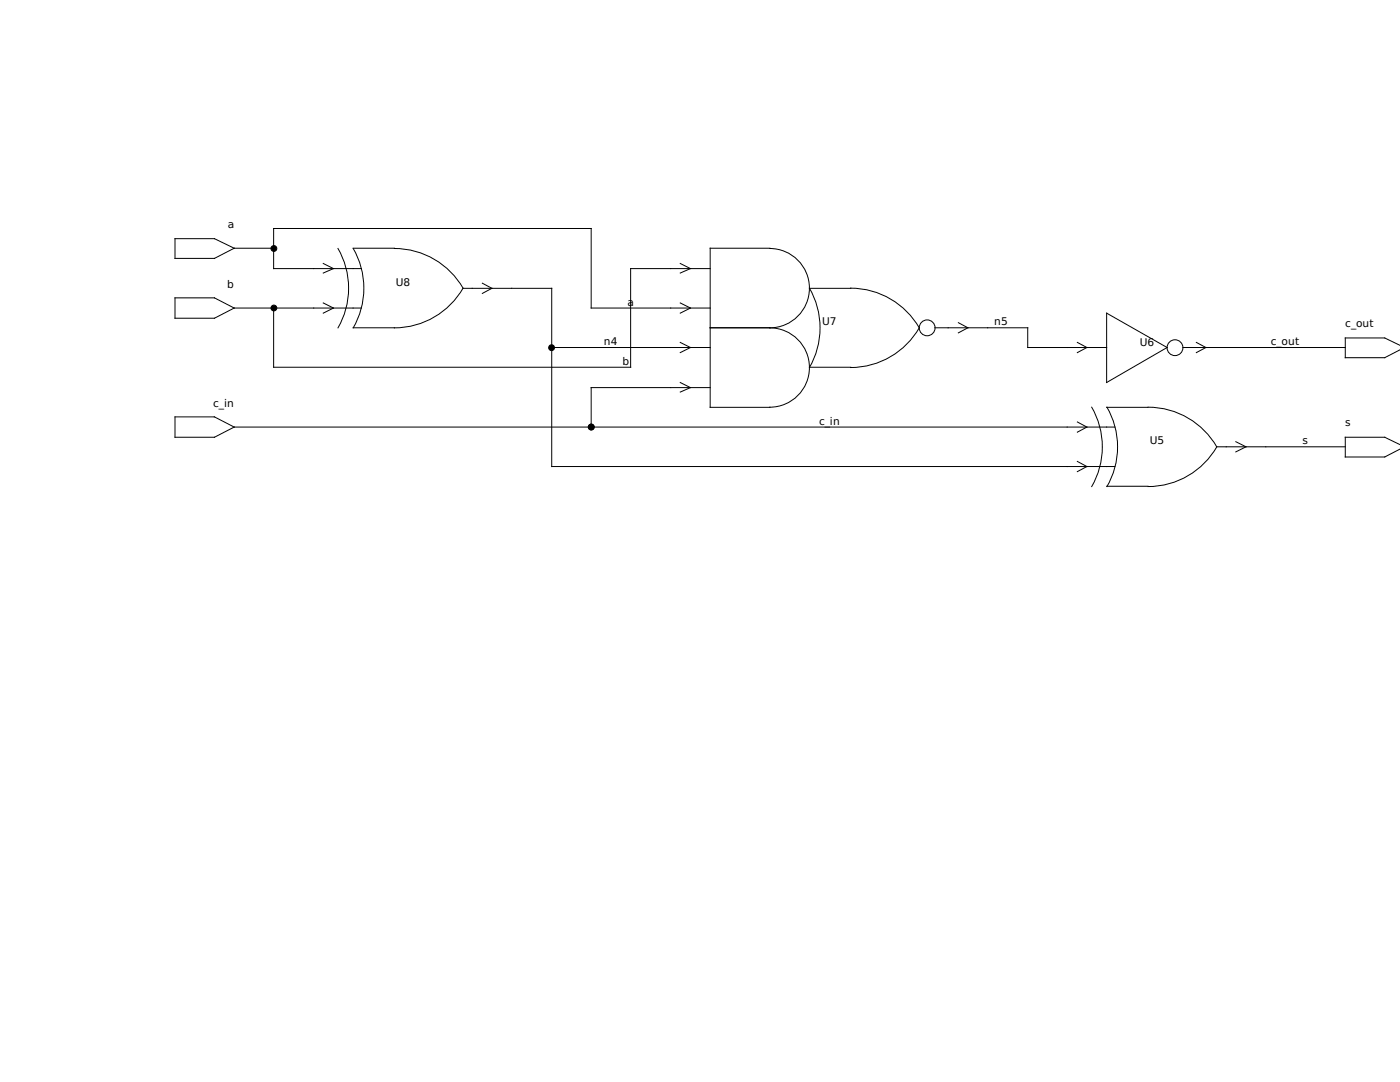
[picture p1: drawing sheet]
<svg xmlns="http://www.w3.org/2000/svg" width="279mm" height="216mm" viewBox="0 0 279 216" stroke-linecap="round" stroke-linejoin="round" font-family="sans-serif">
<g fill="none" stroke="#000" stroke-width=".2">
<path d="M34.9 59.4h7.9l3.9 2.1-3.9 2h-7.9zM34.9 47.6h7.9l3.9 1.9-3.9 2.1h-7.9zM46.7 49.5h7.9M64.5 52.6l2 1-2 .9M67.5 49.6a15.9 15.9 0 0 1 0 15.8M70.5 49.5h8.2M70.5 49.6a15.9 15.9 0 0 1 0 15.8h8.2M72.1 53.6h-17.5v-8h63.4v15.9h23.7M78.7 49.6a15.8 15.8 0 0 1 13.7 7.9M92.4 57.5a15.8 15.8 0 0 1-13.7 7.9M92.5 57.5h17.6v35.6h112.4M96.3 56.5l1.9 1-1.9 1"/>
<path d="M135.8 52.6l2 1-2 .9M141.7 53.6h-15.8v19.7h-71.3v-11.8M153.6 49.6a7.9 7.9 0 0 1 7.9 7.9 7.9 7.9 0 0 1-7.9 7.9 7.9 7.9 0 0 1 7.9 7.9 7.9 7.9 0 0 1-7.9 8M153.7 49.5h-12v31.8h12M169.7 57.5a15.8 15.8 0 0 1 13.8 7.9 15.8 15.8 0 0 1-13.8 7.9M169.8 57.5h-8.3a15.9 15.9 0 0 1 0 15.8M46.7 61.5h25.4M64.5 60.5l2 1-2 1M110.1 69.3h31.6M135.8 60.5l2 1-2 1M135.8 68.3l2 1-2 1.1M135.8 76.3l2 1-2 .9"/>
<path d="M141.7 65.4h12M141.7 77.3h-23.7v7.9M161.5 73.3h8.3M186.6 65.4h18.5v3.9h15.8M191.3 64.4l1.9 1-1.9 1M215 68.3l1.9 1-1.9 1.1M220.9 62.5l12 6.8-12 7zM236.1 69.3h8.5M238.8 68.3l1.9 1-1.9 1.1M244.7 69.3h23.8M279.4 68.9l-3-1.5h-7.9v4h7.9l3-1.6M34.9 83.2h7.9l3.9 2-3.9 2h-7.9z"/>
<path d="M46.7 85.2h175.8M215 92.1l1.9 1-1.9 1M215 84.2l1.9 1-1.9 1M217.9 81.3a15.9 15.9 0 0 1 0 15.8M220.9 81.3h8.2a15.8 15.8 0 0 1 13.7 7.9M220.9 97h8.2M220.9 81.3a15.9 15.9 0 0 1 0 15.8M242.8 89.2h25.7M242.8 89.2a15.8 15.8 0 0 1-13.7 7.9M246.6 88.1l2.1 1.1-2.1 1M279.4 88.7l-3-1.5h-7.9v4h7.9l3-1.6"/>
<circle cx="185" cy="65.4" r="1.58"/>
<circle cx="234.5" cy="69.4" r="1.58"/>
</g>
<g fill="#000" stroke="#000" stroke-width=".2">
<circle cx="54.7" cy="49.6" r=".58"/>
<circle cx="54.7" cy="61.5" r=".58"/>
<circle cx="110.1" cy="69.4" r=".58"/>
<circle cx="118" cy="85.2" r=".58"/>
</g>
<g font-size="2.1">
<text x="45.5" y="45.5">a</text>
<text x="45.3" y="57.4">b</text>
<text x="79" y="57">U8</text>
<text x="125.2" y="61">a</text>
<text x="164.1" y="64.9">U7</text>
<text x="198.4" y="64.9">n5</text>
<text x="268.5" y="65.3">c_out</text>
<text x="120.5" y="68.8">n4</text>
<text x="227.5" y="69">U6</text>
<text x="253.6" y="68.8">c_out</text>
<text x="124.2" y="72.8">b</text>
<text x="42.5" y="81.2">c_in</text>
<text x="163.4" y="84.7">c_in</text>
<text x="229.5" y="88.6">U5</text>
<text x="260" y="88.6">s</text>
<text x="268.5" y="85.1">s</text>
</g>
</svg>
